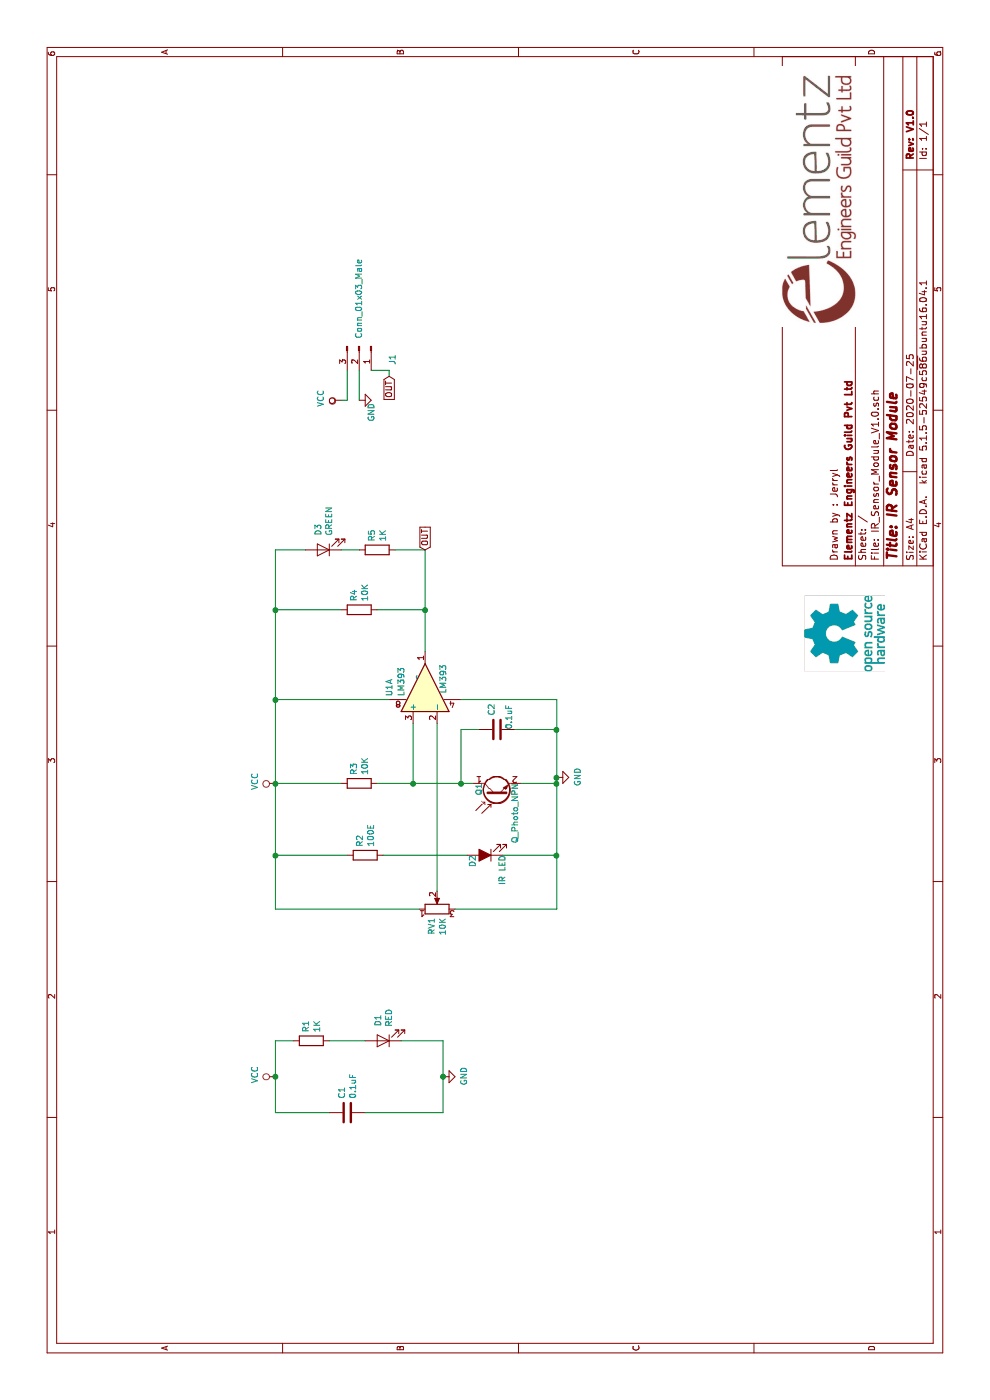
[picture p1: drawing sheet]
EESchema Schematic File Version 4
EELAYER 30 0
EELAYER END
$Descr A4 11693 8268
encoding utf-8
Sheet 1 1
Title "IR Sensor Module"
Date "2020-07-25"
Rev "V1.0"
Comp "Elementz Engineers Guild Pvt Ltd"
Comment1 "Drawn by : Jerryl"
Comment2 ""
Comment3 ""
Comment4 ""
$EndDescr
$Comp
L Comparator:LM393 U1
U 1 1
P 5950 3550
F 0 "U1" H 5950 3850 50  0000 C CNN
F 1 "LM393" H 6000 3750 50  0000 C CNN
F 2 "Package_SO:SOIC-8-1EP_3.9x4.9mm_P1.27mm_EP2.29x3mm" H 5950 3550 50  0001 C CNN
F 3 "http://www.ti.com/lit/ds/symlink/lm393-n.pdf" H 5950 3550 50  0001 C CNN
	1    5950 3550
	1    0    0    -1  
$EndComp
$Comp
L Comparator:LM393 U1
U 3 1
P 5950 3550
F 0 "U1" H 5908 3596 50  0000 L CNN
F 1 "LM393" H 5900 3400 50  0000 L CNN
F 2 "Package_SO:SOIC-8-1EP_3.9x4.9mm_P1.27mm_EP2.29x3mm" H 5950 3550 50  0001 C CNN
F 3 "http://www.ti.com/lit/ds/symlink/lm393-n.pdf" H 5950 3550 50  0001 C CNN
	3    5950 3550
	1    0    0    -1  
$EndComp
$Comp
L Device:R R1
U 1 1
P 3000 2600
F 0 "R1" H 3070 2646 50  0000 L CNN
F 1 "1K" H 3070 2555 50  0000 L CNN
F 2 "Resistor_SMD:R_0805_2012Metric_Pad1.15x1.40mm_HandSolder" V 2930 2600 50  0001 C CNN
F 3 "~" H 3000 2600 50  0001 C CNN
	1    3000 2600
	1    0    0    -1  
$EndComp
$Comp
L Device:R R4
U 1 1
P 6600 3000
F 0 "R4" H 6670 3046 50  0000 L CNN
F 1 "10K" H 6670 2955 50  0000 L CNN
F 2 "Resistor_SMD:R_0805_2012Metric_Pad1.15x1.40mm_HandSolder" V 6530 3000 50  0001 C CNN
F 3 "~" H 6600 3000 50  0001 C CNN
	1    6600 3000
	1    0    0    -1  
$EndComp
$Comp
L Device:R R2
U 1 1
P 4550 3050
F 0 "R2" H 4620 3096 50  0000 L CNN
F 1 "100E" H 4620 3005 50  0000 L CNN
F 2 "Resistor_SMD:R_0805_2012Metric_Pad1.15x1.40mm_HandSolder" V 4480 3050 50  0001 C CNN
F 3 "~" H 4550 3050 50  0001 C CNN
	1    4550 3050
	1    0    0    -1  
$EndComp
$Comp
L Device:R R5
U 1 1
P 7100 3150
F 0 "R5" H 7170 3196 50  0000 L CNN
F 1 "1K" H 7170 3105 50  0000 L CNN
F 2 "Resistor_SMD:R_0805_2012Metric_Pad1.15x1.40mm_HandSolder" V 7030 3150 50  0001 C CNN
F 3 "~" H 7100 3150 50  0001 C CNN
	1    7100 3150
	1    0    0    -1  
$EndComp
$Comp
L Device:R R3
U 1 1
P 5150 3000
F 0 "R3" H 5220 3046 50  0000 L CNN
F 1 "10K" H 5220 2955 50  0000 L CNN
F 2 "Resistor_SMD:R_0805_2012Metric_Pad1.15x1.40mm_HandSolder" V 5080 3000 50  0001 C CNN
F 3 "~" H 5150 3000 50  0001 C CNN
	1    5150 3000
	1    0    0    -1  
$EndComp
$Comp
L Device:LED D1
U 1 1
P 3000 3200
F 0 "D1" V 3039 3082 50  0000 R CNN
F 1 "RED" V 2948 3082 50  0000 R CNN
F 2 "LED_SMD:LED_0805_2012Metric_Pad1.15x1.40mm_HandSolder" H 3000 3200 50  0001 C CNN
F 3 "~" H 3000 3200 50  0001 C CNN
	1    3000 3200
	0    -1   -1   0   
$EndComp
$Comp
L Device:LED D3
U 1 1
P 7100 2700
F 0 "D3" V 7139 2582 50  0000 R CNN
F 1 "GREEN" V 7048 2582 50  0000 R CNN
F 2 "LED_SMD:LED_0805_2012Metric_Pad1.15x1.40mm_HandSolder" H 7100 2700 50  0001 C CNN
F 3 "~" H 7100 2700 50  0001 C CNN
	1    7100 2700
	0    -1   -1   0   
$EndComp
$Comp
L Device:C C2
U 1 1
P 5600 4150
F 0 "C2" H 5715 4196 50  0000 L CNN
F 1 "0.1uF" H 5600 4050 50  0000 L CNN
F 2 "Capacitor_SMD:C_0805_2012Metric_Pad1.15x1.40mm_HandSolder" H 5638 4000 50  0001 C CNN
F 3 "~" H 5600 4150 50  0001 C CNN
	1    5600 4150
	1    0    0    -1  
$EndComp
$Comp
L Device:C C1
U 1 1
P 2400 2900
F 0 "C1" H 2515 2946 50  0000 L CNN
F 1 "0.1uF" H 2515 2855 50  0000 L CNN
F 2 "Capacitor_SMD:C_0805_2012Metric_Pad1.15x1.40mm_HandSolder" H 2438 2750 50  0001 C CNN
F 3 "~" H 2400 2900 50  0001 C CNN
	1    2400 2900
	1    0    0    -1  
$EndComp
$Comp
L Device:R_POT RV1
U 1 1
P 4100 3650
F 0 "RV1" H 4031 3696 50  0000 R CNN
F 1 "10K" H 4031 3605 50  0000 R CNN
F 2 "Potentiometer_THT:Potentiometer_Vishay_T73YP_Vertical" H 4100 3650 50  0001 C CNN
F 3 "~" H 4100 3650 50  0001 C CNN
	1    4100 3650
	1    0    0    -1  
$EndComp
$Comp
L Connector:Conn_01x03_Male J1
U 1 1
P 8800 3000
F 0 "J1" H 8908 3281 50  0000 C CNN
F 1 "Conn_01x03_Male" H 8400 3000 50  0000 C CNN
F 2 "Connector_PinHeader_2.54mm:PinHeader_1x03_P2.54mm_Vertical" H 8800 3000 50  0001 C CNN
F 3 "~" H 8800 3000 50  0001 C CNN
	1    8800 3000
	-1   0    0    1   
$EndComp
$Comp
L power:GND #PWR04
U 1 1
P 5200 4650
F 0 "#PWR04" H 5200 4400 50  0001 C CNN
F 1 "GND" H 5205 4477 50  0000 C CNN
F 2 "" H 5200 4650 50  0001 C CNN
F 3 "" H 5200 4650 50  0001 C CNN
	1    5200 4650
	1    0    0    -1  
$EndComp
$Comp
L power:VCC #PWR03
U 1 1
P 5150 2300
F 0 "#PWR03" H 5150 2150 50  0001 C CNN
F 1 "VCC" H 5167 2473 50  0000 C CNN
F 2 "" H 5150 2300 50  0001 C CNN
F 3 "" H 5150 2300 50  0001 C CNN
	1    5150 2300
	1    0    0    -1  
$EndComp
Wire Wire Line
	5150 3150 5150 3450
Wire Wire Line
	5150 2850 5150 2300
Wire Wire Line
	4100 2300 4100 3500
Wire Wire Line
	4100 2300 4550 2300
Wire Wire Line
	4100 3800 4100 4650
Wire Wire Line
	4100 4650 4550 4650
Wire Wire Line
	5850 4650 5850 3850
Wire Wire Line
	5200 4650 5600 4650
Wire Wire Line
	3000 2450 3000 2300
Wire Wire Line
	3000 2300 2700 2300
Wire Wire Line
	2400 2300 2400 2750
Wire Wire Line
	3000 2750 3000 3050
Wire Wire Line
	2400 3050 2400 3700
Wire Wire Line
	2400 3700 2700 3700
Wire Wire Line
	3000 3700 3000 3350
$Comp
L power:GND #PWR02
U 1 1
P 2700 3700
F 0 "#PWR02" H 2700 3450 50  0001 C CNN
F 1 "GND" H 2705 3527 50  0000 C CNN
F 2 "" H 2700 3700 50  0001 C CNN
F 3 "" H 2700 3700 50  0001 C CNN
	1    2700 3700
	1    0    0    -1  
$EndComp
Connection ~ 2700 3700
Wire Wire Line
	2700 3700 3000 3700
Connection ~ 5150 2300
$Comp
L power:VCC #PWR01
U 1 1
P 2700 2300
F 0 "#PWR01" H 2700 2150 50  0001 C CNN
F 1 "VCC" H 2717 2473 50  0000 C CNN
F 2 "" H 2700 2300 50  0001 C CNN
F 3 "" H 2700 2300 50  0001 C CNN
	1    2700 2300
	1    0    0    -1  
$EndComp
Connection ~ 2700 2300
Wire Wire Line
	2700 2300 2400 2300
Wire Wire Line
	5850 3250 5850 2300
Wire Wire Line
	6250 3550 6600 3550
Wire Wire Line
	6600 2850 6600 2300
Wire Wire Line
	6600 2300 5850 2300
Wire Wire Line
	6600 3150 6600 3550
Connection ~ 6600 3550
Wire Wire Line
	7100 3300 7100 3550
Wire Wire Line
	6600 3550 7100 3550
Wire Wire Line
	7100 3000 7100 2850
Wire Wire Line
	7100 2550 7100 2300
Wire Wire Line
	7100 2300 6600 2300
Connection ~ 6600 2300
Text GLabel 7100 3550 2    50   Input ~ 0
OUT
$Comp
L Device:LED_ALT D2
U 1 1
P 4550 4050
F 0 "D2" V 4650 4150 50  0000 R CNN
F 1 "IR LED" V 4400 4300 50  0000 R CNN
F 2 "LED_THT:LED_D5.0mm_Horizontal_O1.27mm_Z3.0mm" H 4550 4050 50  0001 C CNN
F 3 "~" H 4550 4050 50  0001 C CNN
	1    4550 4050
	0    -1   -1   0   
$EndComp
Wire Wire Line
	4550 2900 4550 2300
Connection ~ 4550 2300
Wire Wire Line
	4550 3200 4550 3900
Wire Wire Line
	4550 4200 4550 4650
Connection ~ 4550 4650
$Comp
L Device:Q_Photo_NPN Q1
U 1 1
P 5050 4150
F 0 "Q1" H 5050 4300 50  0000 L CNN
F 1 "Q_Photo_NPN" H 4650 4000 50  0000 L CNN
F 2 "LED_THT:LED_D5.0mm_Horizontal_O1.27mm_Z3.0mm" H 5250 4250 50  0001 C CNN
F 3 "~" H 5050 4150 50  0001 C CNN
	1    5050 4150
	1    0    0    -1  
$EndComp
Wire Wire Line
	4250 3650 5650 3650
Connection ~ 5150 3450
Wire Wire Line
	5150 4350 5150 4650
Wire Wire Line
	5150 4650 5200 4650
Connection ~ 5200 4650
Wire Wire Line
	4550 4650 5150 4650
Connection ~ 5150 4650
Wire Wire Line
	5150 3450 5650 3450
Wire Wire Line
	4550 2300 5150 2300
Wire Wire Line
	5150 2300 5850 2300
Connection ~ 5850 2300
Wire Wire Line
	5600 4000 5600 3850
Wire Wire Line
	5600 3850 5150 3850
Wire Wire Line
	5150 3450 5150 3850
Connection ~ 5150 3850
Wire Wire Line
	5150 3850 5150 3950
Wire Wire Line
	5600 4300 5600 4650
Connection ~ 5600 4650
Wire Wire Line
	5600 4650 5850 4650
$Comp
L power:VCC #PWR05
U 1 1
P 8350 2850
F 0 "#PWR05" H 8350 2700 50  0001 C CNN
F 1 "VCC" H 8367 3023 50  0000 C CNN
F 2 "" H 8350 2850 50  0001 C CNN
F 3 "" H 8350 2850 50  0001 C CNN
	1    8350 2850
	1    0    0    -1  
$EndComp
$Comp
L power:GND #PWR06
U 1 1
P 8350 3000
F 0 "#PWR06" H 8350 2750 50  0001 C CNN
F 1 "GND" H 8250 2900 50  0000 C CNN
F 2 "" H 8350 3000 50  0001 C CNN
F 3 "" H 8350 3000 50  0001 C CNN
	1    8350 3000
	1    0    0    -1  
$EndComp
Wire Wire Line
	8350 3000 8600 3000
Wire Wire Line
	8600 2900 8350 2900
Wire Wire Line
	8350 2900 8350 2850
Wire Wire Line
	8600 3100 8600 3250
Wire Wire Line
	8600 3250 8550 3250
Text GLabel 8550 3250 0    50   Input ~ 0
OUT
$EndSCHEMATC
